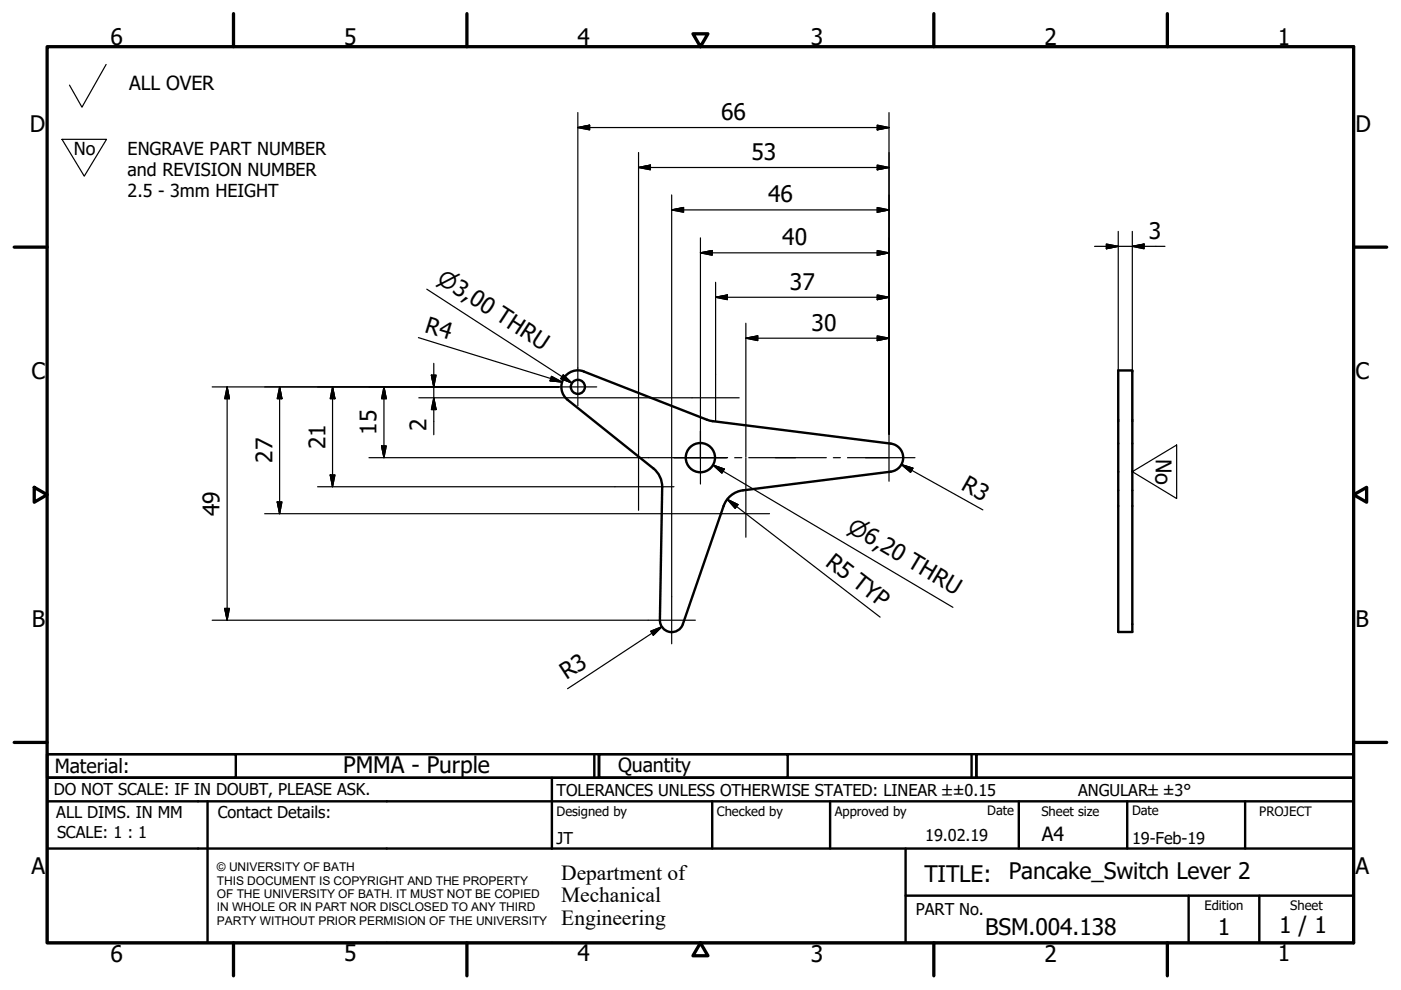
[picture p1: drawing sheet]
<svg xmlns="http://www.w3.org/2000/svg" width="297mm" height="210mm" viewBox="0 0 297 210" stroke-linecap="round" stroke-linejoin="round" font-family="sans-serif">
<!-- layer: Visible (ISO) -->
<g fill="none" stroke="#000" stroke-width=".51">
<path d="M123.8 78.8l26.7 10.4 38.4 4.9a3 3 0 0 1 2.6 2.9 3 3 0 0 1-2.6 3l-31.4 4a5 5 0 0 0-4.1 3.3l-8.6 25M123.8 78.8a3.5 3.5 0 0 0-4.3 1.5 3.5 3.5 0 0 0 .8 4.5l18.2 14.5M237.1 78.5h3v55.5h-3zM138.5 99.3a5 5 0 0 1 1.9 4l-.5 28.2a2.51 2.51 0 0 0 2.1 2.5 2.51 2.51 0 0 0 2.8-1.7"/>
<circle cx="122.5" cy="82" r="1.49"/>
<circle cx="148.5" cy="97" r="3.1"/>
</g>
<!-- layer: Border (ISO) -->
<g fill="none" stroke="#000" stroke-width=".7">
<path d="M10 9.9h277v190h-277zM49.5 2.9v7M99 2.9v7M146.9 7.2h3.2l-1.6 2.7zM198 2.9v7M247.5 2.9v7M3 52.4h7M287 52.4h7M7.3 103.3l2.7 1.6-2.7 1.6zM287 104.9l2.8-1.6v3.2zM3 157.4h7M287 157.4h7"/>
<path d="M49.5 199.9v7M99 199.9v7M148.5 199.9l1.6 2.7h-3.2zM198 199.9v7M247.5 199.9v7"/>
</g>
<!-- layer: Title (ISO) -->
<g fill="none" stroke="#000" stroke-width=".51">
<path d="M10 159.9h40v5h-40zM10 159.9h117v5h-117zM126 159.9v5M127 159.9h40v5h-40zM127 159.9h80v5h-80zM206 159.9v5M207 159.9h80v5h-80zM10 169.9v-5h277v5M10 169.9h277v30h-277zM10 179.9h277M44 169.9v30M117 164.9v15"/>
<path d="M151 169.9v10M176 169.9v10M192 179.9v20M216 169.9v10M239 169.9v10M264 169.9v10M192 189.9h95M252 189.9v10M267 189.9v10"/>
</g>
<!-- layer: Sketch Geometry (ISO) -->
<path d="M22.5 13.7l-5.1 9-2.7-4.7M13.1 29.5h9.5l-4.7 7.9zM240.1 100l9.4-5.6v11.3z" fill="none" stroke="#000" stroke-width=".25"/>
<path d="M230.7 100h.1" fill="none" stroke="#fff" stroke-width=".21"/>
<!-- layer: Symbol (ISO) -->
<path d="M90.5 61.3l30.8 19.9M119.4 79.5l1.9 1.7-2.4-.9zM151.2 98.6l2.4 .9-.5 .8zM151.2 98.6l50.8 30.2" fill="none" stroke="#000" stroke-width=".25"/>
<path d="M118.9 80.3l2.4 .9zM119.4 79.5l1.9 1.7-2.4-.9zM151.2 98.6l2.4 .9zM151.2 98.6l2.4 .9-.5 .8z" fill="#000" stroke="#000" stroke-width=".25"/>
<!-- layer: Center Mark (ISO) -->
<g fill="none" stroke="#000" stroke-width=".25">
<path d="M122.5 78v8M151.7 79.3v10M118.5 82h8M135.4 98.2v10M137.5 97h11h-5.6M146.7 84.3h10M148.5 87.1v9.9v-5.6M148.5 97v5.6M154.1 97h-5.6h5.8M155.8 97h1.5M158.7 97h16.5M176.7 97h1.5"/>
<path d="M179.7 97h8.8M183.5 97h10.5M188.5 92v10M130.4 103.2h12.5M153.1 108.9h10.1M158.1 103.9v10M137.4 131.5h10M142.4 126.5v10"/>
</g>
<!-- layer: Dimension (ISO) -->
<g fill="none" stroke="#000" stroke-width=".25">
<path d="M122.5 27l2.5-.5v1zM122.5 27h66M122.5 23.9v54.1M135.4 35.5l2.5-.5v1zM135.4 35.5h53.1M135.4 32.3v65.9M186 26.5l2.5 .5-2.5 .5zM186 35l2.5 .5-2.5 .5zM188.5 23.9v68.1M142.4 44.5l2.5-.5v1zM142.4 44.5h46.1M142.4 41.3v55.6"/>
<path d="M148.5 53.6l2.5-.5v1zM148.5 53.6h40M148.5 50.4v33.8M151.7 59.9v19.4M186 53.1l2.5 .5-2.5 .5zM186 44l2.5 .5-2.5 .5zM232.1 52.2h14.9M234.6 51.7l2.5 .5-2.5 .5zM237.1 49.1v40.2M240.1 52.2l2.5-.5v1zM240.1 49.1v40.2M88.7 71.6l30.5 9.4"/>
<path d="M91.5 79.5h1l-.5 2.5zM92 77v15.2M116.9 79.8l2.3 1.2-2.6-.3zM151.7 63l2.5-.5v1zM151.7 63h36.8M158.1 71.7l2.6-.5v1zM158.1 71.7h30.4M158.1 68.5v28.4M186 71.2l2.5 .5-2.5 .5zM186 62.5l2.5 .5-2.5 .5zM45 82h73.5M48.2 82l.4 2.5h-1z"/>
<path d="M48.2 82v49.5M59.3 82l.5 2.5h-1zM59.3 82v26.9M70.5 82l.5 2.5h-1zM70.5 82v21.2M78.2 97h59.3M80.9 94.5h1l-.5 2.5zM81.4 82l.5 2.5h-1zM81.4 82v15M88.8 84.3h33.6M92 84.3l.5 2.5h-1zM122.6 84.3h24.1"/>
<path d="M142.4 97.1v6M148.5 84.4v2.7M158.1 97.1v6.8M191.1 98.5l2.4 .8-.4 .9zM191.1 98.5l17.3 9.6M56.1 108.9h97M58.8 106.4h1l-.5 2.5zM67.3 103.2h63.1M70 100.7h1l-.5 2.5zM142.4 103.3v23.2M154.2 105.9l2.3 1.1-.6 .8zM154.2 105.9l32.4 24.9"/>
<path d="M45 131.5h92.4M47.6 129h1l-.4 2.5zM138 133.8l2.3-.9-1.8 1.8zM140.3 132.9l-20 13.1"/>
</g>
<g fill="#000" stroke="#000" stroke-width=".25">
<path d="M122.5 27l2.5-.5zM122.5 27l2.5-.5v1zM135.4 35.5l2.5-.5zM135.4 35.5l2.5-.5v1zM186 27.5l2.5-.5zM186 26.5l2.5 .5-2.5 .5zM186 36l2.5-.5zM186 35l2.5 .5-2.5 .5zM142.4 44.5l2.5-.5zM142.4 44.5l2.5-.5v1zM148.5 53.6l2.5-.5zM148.5 53.6l2.5-.5v1z"/>
<path d="M186 54.1l2.5-.5zM186 53.1l2.5 .5-2.5 .5zM186 45l2.5-.5zM186 44l2.5 .5-2.5 .5zM234.6 52.7l2.5-.5zM234.6 51.7l2.5 .5-2.5 .5zM240.1 52.2l2.5-.5zM240.1 52.2l2.5-.5v1zM91.5 79.5l.5 2.5zM91.5 79.5h1l-.5 2.5zM151.7 63l2.5-.5zM151.7 63l2.5-.5v1z"/>
<path d="M158.1 71.7l2.6-.5zM158.1 71.7l2.6-.5v1zM186 72.2l2.5-.5zM186 71.2l2.5 .5-2.5 .5zM186 63.5l2.5-.5zM186 62.5l2.5 .5-2.5 .5zM48.2 82l.4 2.5zM48.2 82l.4 2.5h-1zM59.3 82l.5 2.5zM59.3 82l.5 2.5h-1zM70.5 82l.5 2.5zM70.5 82l.5 2.5h-1z"/>
<path d="M80.9 94.5l.5 2.5zM80.9 94.5h1l-.5 2.5zM81.4 82l.5 2.5zM81.4 82l.5 2.5h-1zM92 84.3l.5 2.5zM92 84.3l.5 2.5h-1zM116.6 80.7l2.6 .3zM116.9 79.8l2.3 1.2-2.6-.3zM191.1 98.5l2.4 .8zM191.1 98.5l2.4 .8-.4 .9zM58.8 106.4l.5 2.5zM58.8 106.4h1l-.5 2.5z"/>
<path d="M70 100.7l.5 2.5zM70 100.7h1l-.5 2.5zM154.2 105.9l2.3 1.1zM154.2 105.9l2.3 1.1-.6 .8zM47.6 129l.6 2.5zM47.6 129h1l-.4 2.5zM138.5 134.7l1.8-1.8zM138 133.8l2.3-.9-1.8 1.8z"/>
</g>
<g font-size="4.8">
<text x="23.4" y="9.5">6</text>
<text x="72.9" y="9.5">5</text>
<text x="122.4" y="9.5">4</text>
<text x="171.9" y="9.5">3</text>
<text x="221.4" y="9.5">2</text>
<text x="270.9" y="9.5">1</text>
<text x="6.3" y="27.9">D</text>
<text x="152.9" y="25.4">66</text>
<text x="287.4" y="27.9">D</text>
<text x="159.3" y="33.9">53</text>
<text x="162.8" y="42.9">46</text>
<text x="165.9" y="52">40</text>
<text x="243.6" y="50.6">3</text>
<text x="167.5" y="61.4">37</text>
<text x="89.9" y="70.4" transform="rotate(17 89.9 70.4)">R4</text>
<text x="172.1" y="70.1">30</text>
<text x="6.7" y="80.4">C</text>
<text x="287.4" y="80.4">C</text>
<text x="69" y="95.2" transform="rotate(-90 69 95.2)">21</text>
<text x="79.8" y="92.2" transform="rotate(-90 79.8 92.2)">15</text>
<text x="90.4" y="91.4" transform="rotate(-90 90.4 91.4)">2</text>
<text x="57.8" y="98.1" transform="rotate(-90 57.8 98.1)">27</text>
<text x="203.6" y="103.6" transform="rotate(29 203.6 103.6)">R3</text>
<text x="46.6" y="109.4" transform="rotate(-90 46.6 109.4)">49</text>
<text x="174.8" y="119.7" transform="rotate(38 174.8 119.7)">R5 TYP</text>
<text x="6.8" y="132.9">B</text>
<text x="287.4" y="132.9">B</text>
<text x="120.1" y="144.3" transform="rotate(-33 120.1 144.3)">R3</text>
<text x="72.8" y="164">PMMA - Purple</text>
<text x="6.7" y="185.4">A</text>
<text x="287.4" y="185.4">A</text>
<text x="196" y="187">TITLE:</text>
<text x="213.9" y="186.4">Pancake_Switch Lever 2</text>
<text x="271.2" y="197.9">1 / 1</text>
<text x="23.4" y="203.9">6</text>
<text x="72.9" y="203.8">5</text>
<text x="122.4" y="203.8">4</text>
<text x="171.9" y="203.9">3</text>
<text x="208.9" y="198.2">BSM.004.138</text>
<text x="221.4" y="203.9">2</text>
<text x="258.2" y="198.2">1</text>
<text x="270.9" y="203.8">1</text>
</g>
<g font-size="4.6">
<text x="92.4" y="59.7" transform="rotate(33 92.4 59.7)">⌀3,00 THRU</text>
<text x="245" y="97.3" transform="rotate(90 245 97.3)">No</text>
<text x="179.4" y="112.6" transform="rotate(31 179.4 112.6)">⌀6,20 THRU</text>
<text x="119" y="186.5">Department of</text>
<text x="119" y="191.3">Mechanical</text>
<text x="119" y="196">Engineering</text>
</g>
<g font-size="4.1">
<text x="27.4" y="19.1">ALL OVER</text>
<text x="11.6" y="163.9">Material:</text>
<text x="131" y="163.7">Quantity</text>
<text x="220.9" y="178.4">A4</text>
</g>
<g font-size="3.8">
<text x="15.7" y="32.9">No</text>
<text x="27.1" y="32.8">ENGRAVE PART NUMBER</text>
<text x="27.1" y="37.3">and REVISION NUMBER</text>
<text x="27.1" y="41.8">2.5 - 3mm HEIGHT</text>
</g>
<g font-size="3.5">
<text x="11.4" y="168.5">DO NOT SCALE: IF IN DOUBT, PLEASE ASK.</text>
<text x="11.9" y="173.5">ALL DIMS. IN MM</text>
<text x="46.2" y="173.5">Contact Details:</text>
<text x="118" y="168.8">TOLERANCES UNLESS OTHERWISE STATED: LINEAR ±±0.15</text>
<text x="228.6" y="168.8">ANGULAR±±3°</text>
<text x="12.1" y="177.6">SCALE: 1 : 1</text>
<text x="118" y="178.9">JT</text>
<text x="196.2" y="178.3">19.02.19</text>
<text x="240" y="178.9">19-Feb-19</text>
<text x="194.2" y="194.1">PART No.</text>
</g>
<g font-size="2.8">
<text x="118" y="173">Designed by</text>
<text x="152" y="173">Checked by</text>
<text x="177" y="173">Approved by</text>
<text x="209.3" y="172.9">Date</text>
<text x="220.8" y="173">Sheet size</text>
<text x="240" y="172.9">Date</text>
<text x="267" y="172.9">PROJECT</text>
<text x="255.4" y="193">Edition</text>
<text x="273.6" y="193">Sheet</text>
</g>
<g font-size="2.5">
<text x="46" y="184.7">© UNIVERSITY OF BATH</text>
<text x="46" y="187.6">THIS DOCUMENT IS COPYRIGHT AND THE PROPERTY</text>
<text x="46" y="190.4">OF THE UNIVERSITY OF BATH. IT MUST NOT BE COPIED</text>
<text x="46" y="193.2">IN WHOLE OR IN PART NOR DISCLOSED TO ANY THIRD</text>
<text x="46" y="196.1">PARTY WITHOUT PRIOR PERMISION OF THE UNIVERSITY</text>
</g>
</svg>
